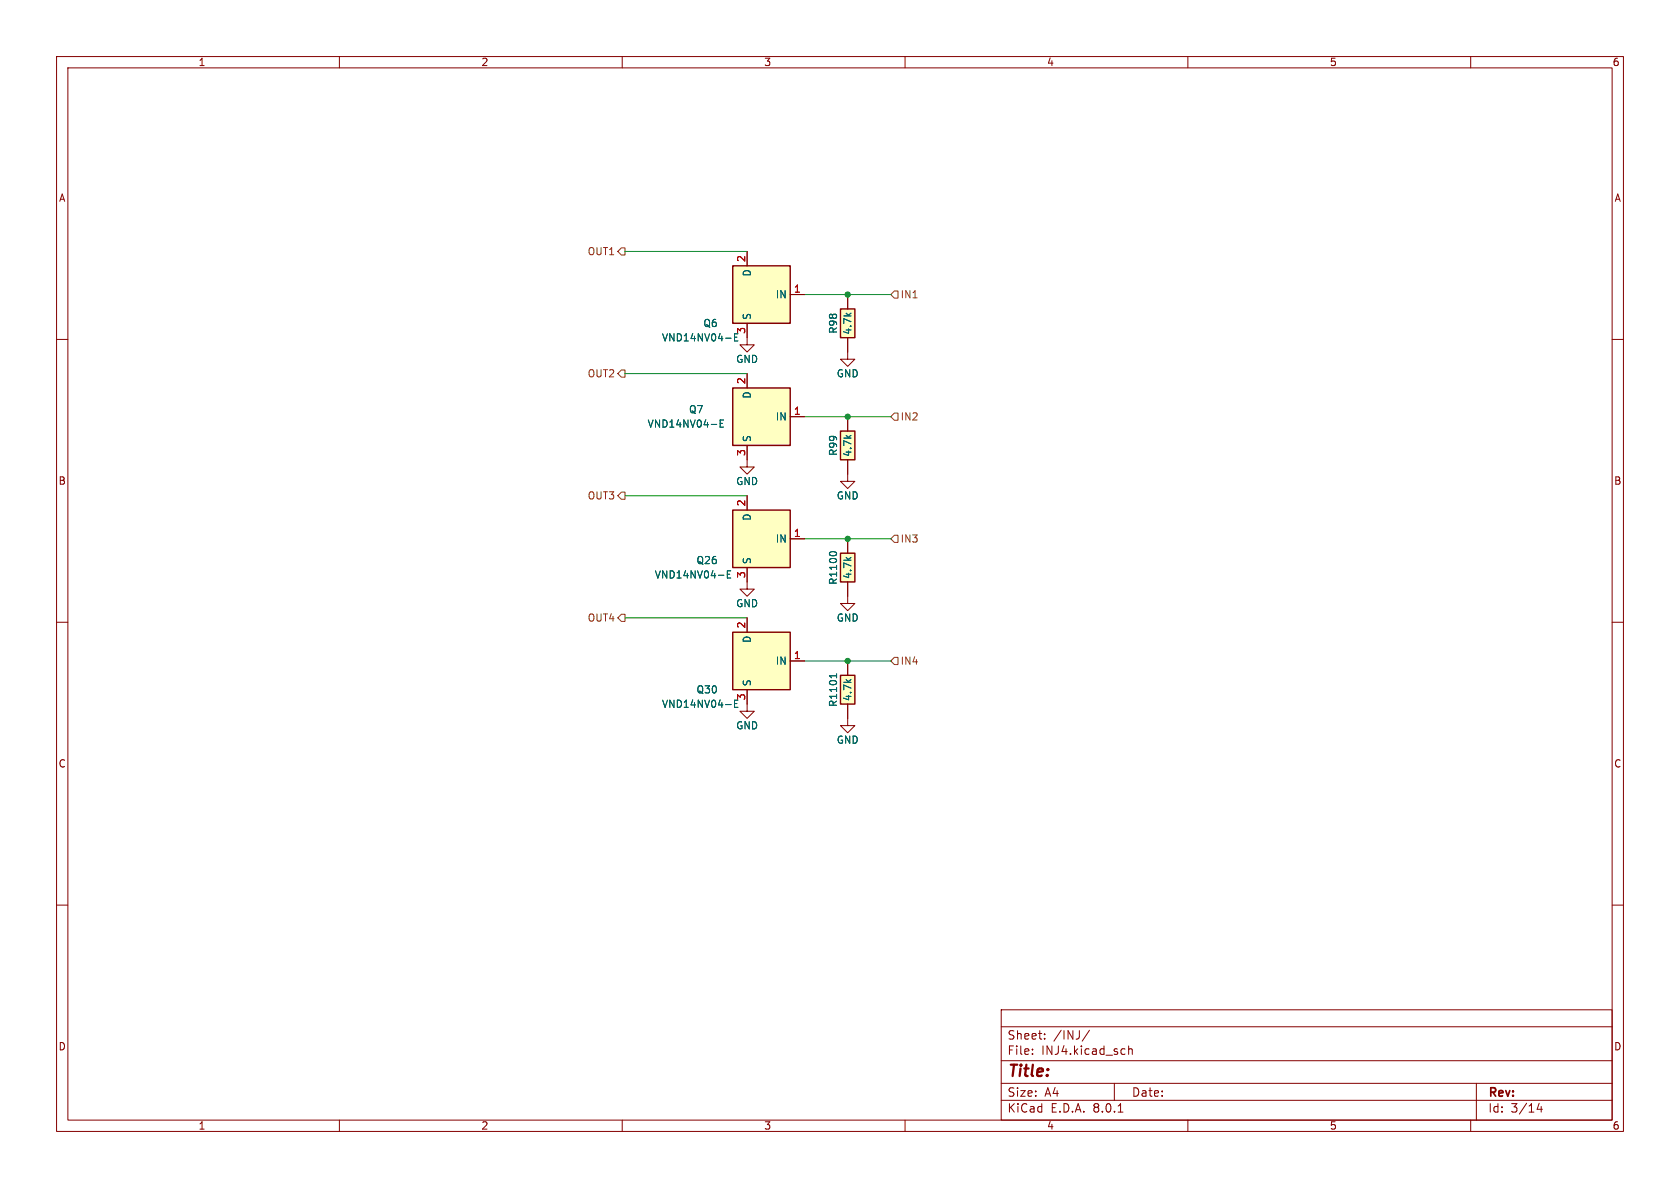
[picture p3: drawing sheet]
<svg xmlns="http://www.w3.org/2000/svg" width="297mm" height="210mm" viewBox="0 0 297 210" stroke-linecap="round" stroke-linejoin="round" font-family="sans-serif">
<g fill="none" stroke="#840000" stroke-width=".18">
<path d="M10 10h277v190h-277zM12 12h273v186h-273zM60 10v2M110 10v2M160 10v2M210 10v2M260 10v2M10 60h2M285 60h2M10 110h2M285 110h2M10 160h2"/>
<path d="M285 160h2M177 178.5h108v19.5h-108zM60 198v2M110 198v2M160 198v2M177 194.5h108M177 191.5h108M177 187.5h108M177 181.5h108M182.5 186.3v.1M182.5 185.5v.1M184.7 183.6v.1"/>
<path d="M184.7 182.8v.1M192.6 182.1l-1.3 2M197 191.5v3M197.7 196.6h.8M198.7 185.4l.2 .1M198.9 186.3l-.2 .1M199.5 184.9v1.5M199.5 185.5l.2-.1 .4 .1 .1 .9M210 198v2M260 198v2M261 191.5v6.5M272.1 195l-.4 1.1h1"/>
<path d="M272.5 195.6v1"/>
</g>
<path d="M129.5 47h10.2v10.2h-10.2z" fill="#ffffc2"/>
<path d="M129.5 47h10.2v10.2h-10.2z" fill="none" stroke="#840000" stroke-width=".25"/>
<path d="M132.1 44.5v2.5M132.1 57.2v2.5M139.7 52.1h2.5" fill="none" stroke="#840000" stroke-width=".18"/>
<path d="M129.9 59.6h.4M130.5 59h-.6v1.3h.6" fill="none" stroke="#006464" stroke-width=".18"/>
<path d="M148.6 97.8h2.5v5.1h-2.5z" fill="#ffffc2"/>
<path d="M148.6 97.8h2.5v5.1h-2.5z" fill="none" stroke="#840000" stroke-width=".25"/>
<path d="M149.9 95.3v2.5M149.9 102.9v3.8h-1.3l1.3 1.3 1.2-1.3h-1.2" fill="none" stroke="#840000" stroke-width=".18"/>
<path d="M146.6 97.8a.79 .79 0 0 1 1.3 0" fill="none" stroke="#006464" stroke-width=".18"/>
<path d="M148.6 76.2h2.5v5.1h-2.5z" fill="#ffffc2"/>
<path d="M148.6 76.2h2.5v5.1h-2.5z" fill="none" stroke="#840000" stroke-width=".25"/>
<path d="M149.9 73.7v2.5M132.1 81.3v1.3h-1.3l1.3 1.2 1.2-1.2h-1.2M149.9 81.3v3.8h-1.3l1.3 1.3 1.2-1.3h-1.2M132.1 102.9v1.2h-1.3l1.3 1.3 1.2-1.3h-1.2" fill="none" stroke="#840000" stroke-width=".18"/>
<path d="M129.5 90.2h10.2v10.1h-10.2z" fill="#ffffc2"/>
<path d="M129.5 90.2h10.2v10.1h-10.2z" fill="none" stroke="#840000" stroke-width=".25"/>
<path d="M132.1 59.7v1.3h-1.3l1.3 1.2 1.2-1.2h-1.2M132.1 87.6v2.6M139.7 95.3h2.5M132.1 100.3v2.6" fill="none" stroke="#840000" stroke-width=".18"/>
<path d="M128.6 101.5h.4M129.2 100.9h-.6v1.3h.6" fill="none" stroke="#006464" stroke-width=".18"/>
<path d="M129.5 68.6h10.2v10.1h-10.2z" fill="#ffffc2"/>
<path d="M129.5 68.6h10.2v10.1h-10.2z" fill="none" stroke="#840000" stroke-width=".25"/>
<path d="M132.1 66v2.6M132.1 78.7v2.6M139.7 73.7h2.5M149.9 62.2v1.3h-1.3l1.3 1.3 1.2-1.3h-1.2M132.1 124.5v1.2h-1.3l1.3 1.3 1.2-1.3h-1.2" fill="none" stroke="#840000" stroke-width=".18"/>
<path d="M127.3 74.8h.4M127.9 74.2h-.6v1.3h.6" fill="none" stroke="#006464" stroke-width=".18"/>
<path d="M148.6 54.6h2.5v5.1h-2.5z" fill="#ffffc2"/>
<path d="M148.6 54.6h2.5v5.1h-2.5z" fill="none" stroke="#840000" stroke-width=".25"/>
<path d="M149.9 52.1v2.5M149.9 59.7v2.5" fill="none" stroke="#840000" stroke-width=".18"/>
<path d="M129.5 111.8h10.2v10.1h-10.2z" fill="#ffffc2"/>
<path d="M129.5 111.8h10.2v10.1h-10.2z" fill="none" stroke="#840000" stroke-width=".25"/>
<path d="M132.1 109.2v2.6M139.7 116.8h2.5M132.1 121.9v2.6M149.9 127v1.3h-1.3l1.3 1.2 1.2-1.2h-1.2" fill="none" stroke="#840000" stroke-width=".18"/>
<path d="M129.9 124.4h.4M130.5 123.8h-.6v1.2h.6" fill="none" stroke="#006464" stroke-width=".18"/>
<path d="M148.6 119.4h2.5v5.1h-2.5z" fill="#ffffc2"/>
<path d="M148.6 119.4h2.5v5.1h-2.5z" fill="none" stroke="#840000" stroke-width=".25"/>
<g fill="none" stroke="#840000" stroke-width=".18">
<path d="M132.1 44.5v2.5M132.1 57.2v2.5M139.7 52.1h2.5M149.9 52.1v2.5M149.9 59.7v2.5M132.1 66v2.6M132.1 78.7v2.6M139.7 73.7h2.5M149.9 73.7v2.5M132.1 87.6v2.6M139.7 95.3h2.5M149.9 81.3v2.5"/>
<path d="M149.9 95.3v2.5M132.1 100.3v2.6M132.1 109.2v2.6M139.7 116.8h2.5M149.9 102.9v2.5M149.9 116.8v2.6M132.1 121.9v2.6M149.9 124.5v2.5"/>
</g>
<path d="M129.9 59.6h.4M130.5 59h-.6v1.3h.6M127.3 74.8h.4M127.9 74.2h-.6v1.3h.6M146.6 97.8a.79 .79 0 0 1 1.3 0M128.6 101.5h.4M129.2 100.9h-.6v1.3h.6M147.9 119.1v.7M147.9 119.5h-1.3l.3 .2M129.9 124.4h.4M130.5 123.8h-.6v1.2h.6" fill="none" stroke="#006464" stroke-width=".18"/>
<path d="M109.2 44.5l.7-.7h.6v1.3h-.6zM158.1 51.4h.6v1.3h-.6l-.6-.6zM109.9 65.4h.6v1.3h-.6l-.7-.7zM157.5 73.7l.6-.7h.6v1.3h-.6zM109.9 87h.6v1.3h-.6l-.7-.7zM157.5 95.3l.6-.7h.6v1.3h-.6zM109.9 108.6h.6v1.3h-.6l-.7-.7zM158.1 116.2h.6v1.3h-.6l-.6-.7z" fill="none" stroke="#725600" stroke-width=".18"/>
<path d="M110.5 44.5h21.6M142.2 52.1h15.3M110.5 66h21.6M142.2 73.7h15.3M110.5 87.6h21.6M142.2 95.3h15.3M110.5 109.2h21.6M142.2 116.8h15.3" fill="none" stroke="#009600" stroke-width=".18"/>
<g fill="#009600" stroke="#009600" stroke-width=".18">
<circle cx="149.9" cy="52.1" r=".46"/>
<circle cx="149.9" cy="116.8" r=".46"/>
<circle cx="149.9" cy="73.7" r=".46"/>
<circle cx="149.9" cy="95.3" r=".46"/>
</g>
<text font-size="2.8" fill="#840000" x="178" y="190.9">Title:</text>
<g font-size="2.1" fill="#840000">
<text x="178" y="184">Sheet:</text>
<text x="186.2" y="184">/INJ/</text>
<text x="178" y="186.7">File:</text>
<text x="184.1" y="186.7">INJ4.kicad_sch</text>
<text x="178" y="196.9">KiCad</text>
<text x="178" y="194.1">Size:</text>
<text x="184.7" y="194.1">A4</text>
<text x="185.7" y="196.9">E.D.A.</text>
<text x="193.3" y="196.9">8.0.1</text>
<text x="200" y="194.1">Date:</text>
<text x="263" y="194.3">Rev:</text>
<text x="263" y="196.9">Id:</text>
<text x="267.1" y="196.9">3/14</text>
</g>
<g font-size="1.8" fill="#840000">
<text x="35" y="11.9">1</text>
<text x="85" y="11.9">2</text>
<text x="135" y="11.9">3</text>
<text x="185" y="11.9">4</text>
<text x="235" y="11.9">5</text>
<text x="285" y="11.9">6</text>
<text x="10.3" y="35.9">A</text>
<text x="285.3" y="35.9">A</text>
<text x="10.3" y="85.9">B</text>
<text x="285.3" y="85.9">B</text>
<text x="10.3" y="135.9">C</text>
<text x="285.3" y="135.9">C</text>
<text x="10.3" y="185.9">D</text>
<text x="285.3" y="185.9">D</text>
<text x="35" y="199.9">1</text>
<text x="85" y="199.9">2</text>
<text x="135" y="199.9">3</text>
<text x="185" y="199.9">4</text>
<text x="235" y="199.9">5</text>
<text x="285" y="199.9">6</text>
</g>
<g font-size="1.8" fill="#725600">
<text x="103.8" y="45.3">OUT1</text>
<text x="159.1" y="52.9">IN1</text>
<text x="103.8" y="66.9">OUT2</text>
<text x="159.1" y="74.5">IN2</text>
<text x="103.8" y="88.5">OUT3</text>
<text x="159.1" y="96.1">IN3</text>
<text x="103.8" y="110.1">OUT4</text>
<text x="159.1" y="117.7">IN4</text>
</g>
<g font-size="1.8" fill="#a90000">
<text x="131.8" y="46.4" transform="rotate(-90 131.8 46.4)">2</text>
<text x="140.3" y="51.8">1</text>
<text x="131.8" y="59.1" transform="rotate(-90 131.8 59.1)">3</text>
<text x="131.8" y="68" transform="rotate(-90 131.8 68)">2</text>
<text x="140.3" y="73.4">1</text>
<text x="131.8" y="80.7" transform="rotate(-90 131.8 80.7)">3</text>
<text x="131.8" y="89.6" transform="rotate(-90 131.8 89.6)">2</text>
<text x="140.3" y="95">1</text>
<text x="131.8" y="102.3" transform="rotate(-90 131.8 102.3)">3</text>
<text x="131.8" y="111.2" transform="rotate(-90 131.8 111.2)">2</text>
<text x="140.3" y="116.6">1</text>
<text x="131.8" y="123.9" transform="rotate(-90 131.8 123.9)">3</text>
</g>
<g font-size="1.8" fill="#006464">
<text x="132.9" y="49" transform="rotate(-90 132.9 49)">D</text>
<text x="137.1" y="52.9">IN</text>
<text x="124.2" y="58">Q6</text>
<text x="132.9" y="56.6" transform="rotate(-90 132.9 56.6)">S</text>
<text x="148.2" y="59.1" transform="rotate(-90 148.2 59.1)">R98</text>
<text x="150.7" y="59.3" transform="rotate(-90 150.7 59.3)">4.7k</text>
<text x="116.9" y="60.6">VND14NV04-E</text>
<text x="130" y="64.4">GND</text>
<text x="132.9" y="70.6" transform="rotate(-90 132.9 70.6)">D</text>
<text x="147.8" y="66.9">GND</text>
<text x="114.4" y="75.8">VND14NV04-E</text>
<text x="121.7" y="73.3">Q7</text>
<text x="137.1" y="74.5">IN</text>
<text x="132.9" y="78.2" transform="rotate(-90 132.9 78.2)">S</text>
<text x="148.2" y="80.7" transform="rotate(-90 148.2 80.7)">R99</text>
<text x="150.7" y="80.9" transform="rotate(-90 150.7 80.9)">4.7k</text>
<text x="130" y="86">GND</text>
<text x="147.8" y="88.5">GND</text>
<text x="132.9" y="92.2" transform="rotate(-90 132.9 92.2)">D</text>
<text x="123" y="99.9">Q26</text>
<text x="132.9" y="99.8" transform="rotate(-90 132.9 99.8)">S</text>
<text x="137.1" y="96.1">IN</text>
<text x="115.7" y="102.5">VND14NV04-E</text>
<text x="130" y="107.5">GND</text>
<text x="148.2" y="103.5" transform="rotate(-90 148.2 103.5)">R1100</text>
<text x="150.7" y="102.5" transform="rotate(-90 150.7 102.5)">4.7k</text>
<text x="132.9" y="113.7" transform="rotate(-90 132.9 113.7)">D</text>
<text x="147.8" y="110.1">GND</text>
<text x="137.1" y="117.7">IN</text>
<text x="116.9" y="125.3">VND14NV04-E</text>
<text x="123" y="122.8">Q30</text>
<text x="132.9" y="121.4" transform="rotate(-90 132.9 121.4)">S</text>
<text x="148.2" y="125.1" transform="rotate(-90 148.2 125.1)">R1101</text>
<text x="150.7" y="124" transform="rotate(-90 150.7 124)">4.7k</text>
<text x="130" y="129.1">GND</text>
<text x="147.8" y="131.7">GND</text>
</g>
</svg>
